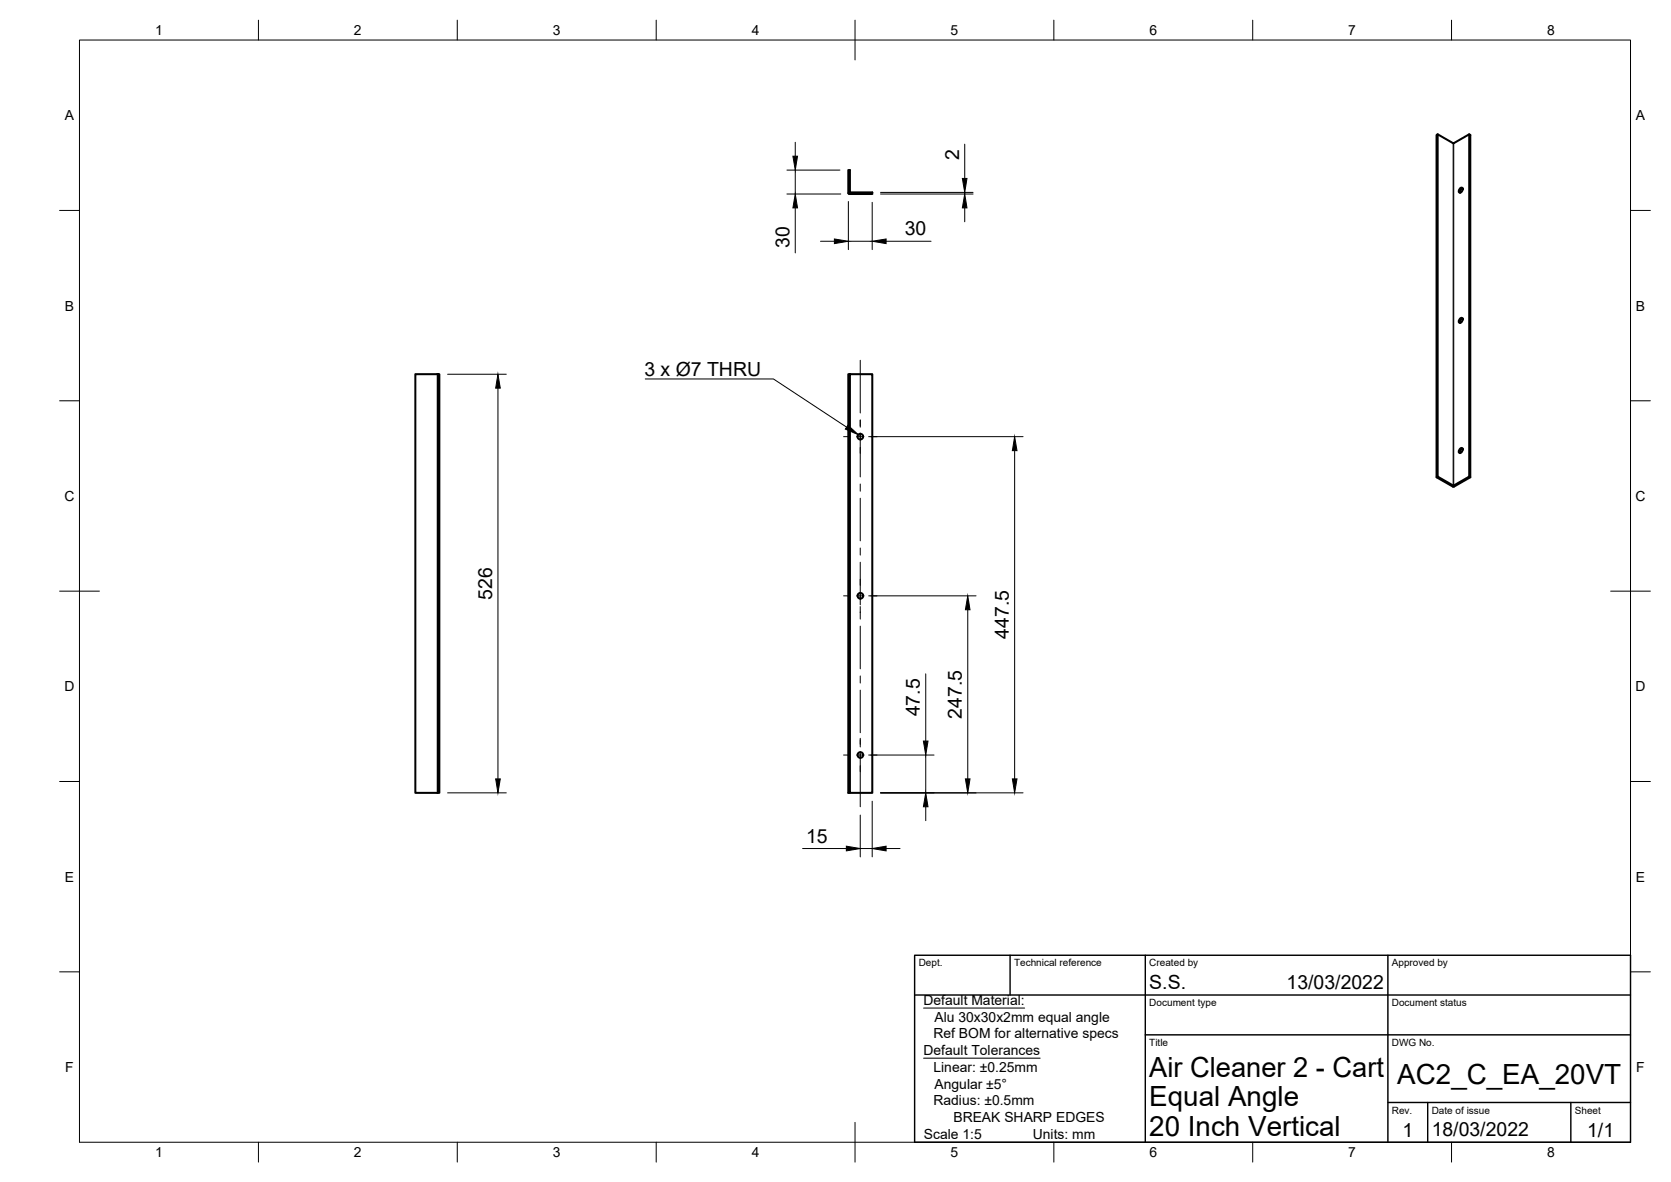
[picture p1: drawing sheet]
<svg xmlns="http://www.w3.org/2000/svg" width="420mm" height="297mm" viewBox="0 0 420 297" stroke-linecap="round" stroke-linejoin="round" font-family="sans-serif">
<!-- layer: Visible -->
<g fill="none" stroke="#000" stroke-width=".51">
<path d="M361.5 33.7l-.3 .2v86M365.4 36l-3.9-2.3v86.1l4 2.2 3.9-2.2v-86.1l-3.9 2.3M365.4 36h.1M369.4 33.7l.3 .2v86M213.3 48.5l.2 .2M213.7 48.2v-5.5h-.4v5.8M213.7 48.2l5.6 .2v.4h-5.8M367.1 47.4l.4-.3a.71 .71 0 0 1 .2 .9 .71 .71 0 0 1-.8 .3l-.1-.5zM367.8 47.3l-.6 .5-.1 .6M110.1 94h-5.7v105.2h5.7M110.1 94h.4v105.2h-.4zM213.7 94h5.6v105.2h-5.6z"/>
<path d="M213.7 94h-.4v105.2h.4M367.1 80.1l.4-.2a.71 .71 0 0 1 .2 .8 .71 .71 0 0 1-.8 .4l-.1-.5zM367.8 80l-.6 .5-.1 .6M361.5 119.8l-.3 .1 4.1 2.4M367.1 112.8l.4-.2a.71 .71 0 0 1 .2 .8 .71 .71 0 0 1-.8 .4l-.1-.5zM367.8 112.7l-.6 .5-.1 .6M369.4 119.8l.3 .1-4.1 2.4h-.3"/>
<circle cx="216.3" cy="109.7" r=".71"/>
<circle cx="216.3" cy="149.7" r=".71"/>
<circle cx="216.3" cy="189.7" r=".71"/>
</g>
<!-- layer: Visible Narrow -->
<path d="M365.4 36v86M365.5 36v86" fill="none" stroke="#000" stroke-width=".25"/>
<!-- layer: Border -->
<g fill="none" stroke="#000" stroke-width=".25">
<path d="M20 10.1h390v276.9h-390zM65 5.1v5M115 5.1v5M165 5.1v5M215 5.1v10M265 5.1v5M315 5.1v5M365 5.1v5M15 52.9h5M410 52.9h5M15 100.7h5M410 100.7h5"/>
<path d="M15 148.6h10M405 148.6h10M15 196.4h5M410 196.4h5M15 244.2h5M410 244.2h5M65 287v5M115 287v5M165 287v5M215 282.1v9.9M265 287v5M315 287v5"/>
<path d="M365 287v5"/>
</g>
<!-- layer: TitleBlock -->
<path d="M230 240.1h180v46.9h-180zM230 250h180M254 240.1v9.9M288 240.1v46.9M349 240.1v46.9M288 260.1h122M349 277.1h61M359 277.1v9.9M395 277.1v9.9" fill="none" stroke="#000" stroke-width=".36"/>
<!-- layer: Dimensions -->
<g fill="none" stroke="#000" stroke-width=".25">
<path d="M200 35.8v3.5M242.6 36.2v8.6M197.9 42.7h13.3M197.9 48.8h13.5M200 42.7v6.1M200 52.2v11.3M213.3 50.6v12.1M219.3 50.8v11.9M221.4 48.8h23.3M221.4 48.4h23.3M242.6 48.4v.4M242.6 52.2v3.5"/>
<path d="M206.3 60.6h3.5M213.3 60.6h6M222.8 60.6h11.3M112.5 94.1h14.8M125.2 97.5v98.2M218.4 109.7h38.8M255.1 113.2v82.5M218.4 149.7h27M243.3 153.2v42.5M232.8 169.3v16.9M112.5 199.2h14.8M218.4 189.7h16.5"/>
<path d="M221.4 199.2h35.8M232.8 189.7v9.5M201.8 213.2h11M216.3 204.8v10.5M216.3 213.2h3M219.3 201.3v14M222.8 213.2h3.5M232.8 202.7v3.5"/>
</g>
<g fill="#000" stroke="#000" stroke-width=".25">
<path d="M199.4 39.3h1.1l-.5 3.4zM200 48.8l.5 3.4h-1.1zM242.6 48.8l.5 3.4h-1.1zM242 44.8h1.1l-.5 3.6zM209.8 60.1l3.5 .5-3.5 .6zM219.3 60.6l3.5-.5v1.1zM125.2 94.1l.6 3.4h-1.2zM255.1 109.7l.6 3.5h-1.1zM243.3 149.7l.6 3.5h-1.2zM124.6 195.7h1.2l-.6 3.5zM232.2 186.2h1.1l-.5 3.5zM242.7 195.7h1.2l-.6 3.5z"/>
<path d="M254.6 195.7h1.1l-.6 3.5zM212.8 212.6l3.5 .6-3.5 .6zM219.3 213.2l3.5-.6v1.2zM232.8 199.2l.5 3.5h-1.1z"/>
</g>
<!-- layer: Center Lines -->
<g fill="none" stroke="#000" stroke-width=".25">
<path d="M216.3 90.5v13.3M212.1 109.7h1.5M215.4 109.7h1.8M216.3 105.5v1.8M216.3 108.8v11.1M219 109.7h1.5M216.3 121.6v1.8M216.3 125.2v10.7M216.3 137.7v1.8M212.1 149.7h1.5M215.4 149.7h1.8M216.3 141.3v10.7"/>
<path d="M216.3 152.4v3.2M216.3 157.4v10.7M219 149.7h1.5M216.3 169.9v1.7M216.3 173.4v10.7M212.1 189.7h1.5M215.4 189.7h1.8M216.3 185.5v2.2M216.3 188.9v13.8M219 189.7h1.5"/>
</g>
<!-- layer: Annotations -->
<path d="M162.2 95.2h32.3l18.4 12.1M232.2 253.3h25.4M232.2 265.9h29.3" fill="none" stroke="#000" stroke-width=".25"/>
<path d="M213.2 106.9l2.6 2.3-3.2-1.4z" fill="#000" stroke="#000" stroke-width=".25"/>
<g font-size="7">
<text x="289" y="270.6">Air Cleaner 2 - Cart</text>
<text x="351.3" y="272.3">AC2_C_EA_20VT</text>
<text x="289" y="278.1">Equal Angle</text>
<text x="289" y="285.5">20 Inch Vertical</text>
</g>
<g font-size="4.9">
<text x="241.2" y="40.1" transform="rotate(-90 241.2 40.1)">2</text>
<text x="227.5" y="59.2">30</text>
<text x="198.5" y="62.3" transform="rotate(-90 198.5 62.3)">30</text>
<text x="162" y="94.5">3 x Ø7 THRU</text>
<text x="123.7" y="150.7" transform="rotate(-90 123.7 150.7)">526</text>
<text x="253.7" y="160.5" transform="rotate(-90 253.7 160.5)">447.5</text>
<text x="231.3" y="180.1" transform="rotate(-90 231.3 180.1)">47.5</text>
<text x="241.9" y="180.6" transform="rotate(-90 241.9 180.6)">247.5</text>
<text x="202.7" y="211.8">15</text>
<text x="289" y="248.5">S.S.</text>
<text x="323.5" y="248.5">13/03/2022</text>
<text x="352.6" y="285.7">1</text>
<text x="360" y="285.5">18/03/2022</text>
<text x="399.1" y="285.7">1/1</text>
</g>
<g font-size="3.5">
<text x="39" y="8.8">1</text>
<text x="89" y="8.8">2</text>
<text x="139" y="8.8">3</text>
<text x="189" y="8.8">4</text>
<text x="239" y="8.8">5</text>
<text x="289" y="8.8">6</text>
<text x="339" y="8.8">7</text>
<text x="389" y="8.8">8</text>
<text x="16.3" y="30.2">A</text>
<text x="411.3" y="30.2">A</text>
<text x="16.3" y="78">B</text>
<text x="411.3" y="78">B</text>
<text x="16.2" y="125.9">C</text>
<text x="411.2" y="125.9">C</text>
<text x="16.2" y="173.7">D</text>
<text x="411.2" y="173.7">D</text>
<text x="16.3" y="221.6">E</text>
<text x="411.3" y="221.6">E</text>
<text x="232.2" y="252.6">Default Material:</text>
<text x="235" y="256.8">Alu 30x30x2mm equal angle</text>
<text x="234.7" y="261">Ref BOM for alternative specs</text>
<text x="16.4" y="269.4">F</text>
<text x="232.2" y="265.2">Default Tolerances</text>
<text x="234.7" y="269.4">Linear: ±0.25mm</text>
<text x="411.4" y="269.4">F</text>
<text x="235" y="273.5">Angular ±5°</text>
<text x="234.7" y="277.7">Radius: ±0.5mm</text>
<text x="239.7" y="281.9">BREAK SHARP EDGES</text>
<text x="232.3" y="286.1">Scale 1:5</text>
<text x="259.7" y="286.1">Units: mm</text>
<text x="39" y="290.8">1</text>
<text x="89" y="290.8">2</text>
<text x="139" y="290.8">3</text>
<text x="189" y="290.8">4</text>
<text x="239" y="290.8">5</text>
<text x="289" y="290.8">6</text>
<text x="339" y="290.8">7</text>
<text x="389" y="290.8">8</text>
</g>
<g font-size="2.5">
<text x="231" y="242.9">Dept.</text>
<text x="255" y="242.9">Technical reference</text>
<text x="289" y="242.9">Created by</text>
<text x="350" y="242.9">Approved by</text>
<text x="289" y="252.8">Document type</text>
<text x="350" y="252.8">Document status</text>
<text x="289" y="262.9">Title</text>
<text x="350" y="262.9">DWG No.</text>
<text x="350" y="279.9">Rev.</text>
<text x="360" y="279.9">Date of issue</text>
<text x="396" y="279.9">Sheet</text>
</g>
</svg>
